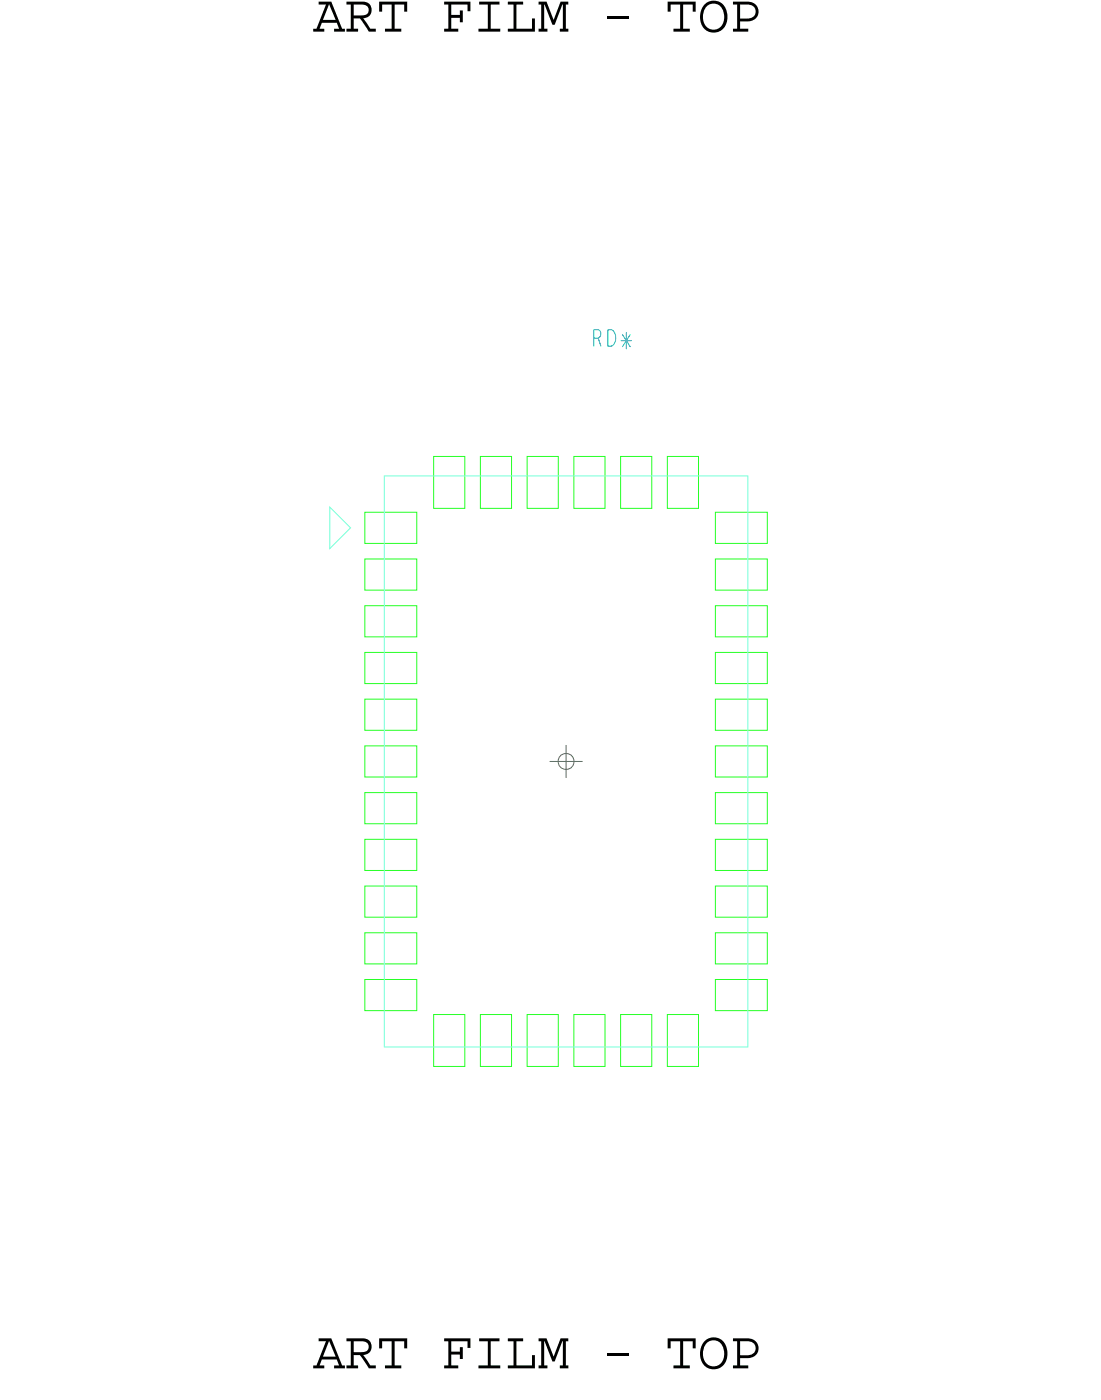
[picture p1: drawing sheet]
<svg xmlns="http://www.w3.org/2000/svg" width="42mm" height="54mm" viewBox="0 0 42 54" stroke-linecap="round" stroke-linejoin="round" font-family="sans-serif">
<!-- layer: Nets -->
<g fill="none" stroke="#26ff26" stroke-width=".04">
<path d="M14.1 19.7h2v1.2h-2zM16.7 17.6h1.2v2h-1.2zM18.5 17.6h1.2v2h-1.2zM20.3 17.6h1.2v2h-1.2zM22.1 17.6h1.2v2h-1.2zM23.9 17.6h1.2v2h-1.2zM25.7 17.6h1.2v2h-1.2zM27.6 19.7h2v1.2h-2zM14.1 25.1h2v1.2h-2zM14.1 23.3h2v1.2h-2zM14.1 21.5h2v1.2h-2zM14.1 32.3h2v1.2h-2z"/>
<path d="M14.1 30.5h2v1.2h-2zM14.1 28.7h2v1.2h-2zM14.1 26.9h2v1.2h-2zM14.1 37.7h2v1.2h-2zM14.1 35.9h2v1.2h-2zM14.1 34.1h2v1.2h-2zM16.7 39.1h1.2v2h-1.2zM18.5 39.1h1.2v2h-1.2zM20.3 39.1h1.2v2h-1.2zM22.1 39.1h1.2v2h-1.2zM23.9 39.1h1.2v2h-1.2zM25.7 39.1h1.2v2h-1.2z"/>
<path d="M27.6 21.5h2v1.2h-2zM27.6 23.3h2v1.2h-2zM27.6 25.1h2v1.2h-2zM27.6 26.9h2v1.2h-2zM27.6 28.7h2v1.2h-2zM27.6 30.5h2v1.2h-2zM27.6 32.3h2v1.2h-2zM27.6 34.1h2v1.2h-2zM27.6 35.9h2v1.2h-2zM27.6 37.7h2v1.2h-2z"/>
</g>
<!-- layer: Text -->
<path d="M22.9 13l.2-.1v-.2h-.2v.6M23.4 12.7a.32 .32 0 0 1 .3 .3 .32 .32 0 0 1-.3 .3z" fill="none" stroke="#0097b7" stroke-width=".04"/>
<!-- layer: Drawing Origin -->
<path d="M21.2 29.3h1.2M21.6 29.1l.2-.1 .2 .1 .1 .2-.1 .2-.2 .1-.2-.1-.1-.2zM21.8 28.7v1.3" fill="none" stroke="#638b3a" stroke-width=".04"/>
<!-- layer: All Others -->
<path d="M12.7 19.5l.8 .8-.8 .8zM14.8 18.3h14v22h-14z" fill="none" stroke="#75ffd9" stroke-width=".04"/>
<g font-size="2.1">
<text x="12.1" y="1.2">ART FILM - TOP</text>
<text x="12.1" y="52.7">ART FILM - TOP</text>
</g>
<text font-size=".6" fill="#0097b7" x="22.8" y="13.3">RD*</text>
</svg>
